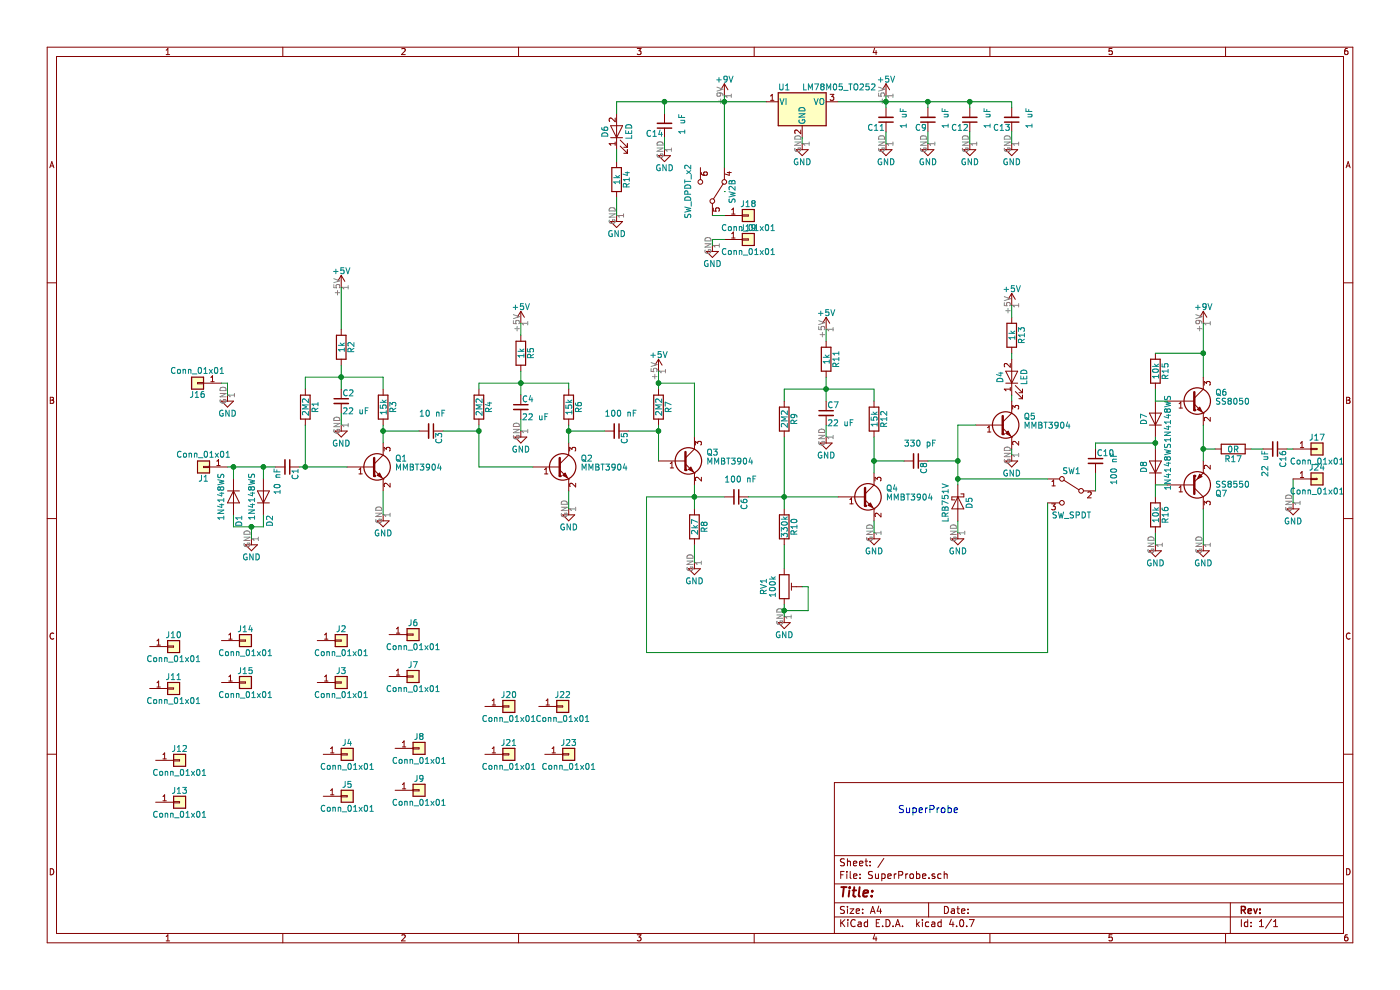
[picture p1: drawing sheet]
EESchema Schematic File Version 2
LIBS:power
LIBS:device
LIBS:switches
LIBS:relays
LIBS:motors
LIBS:transistors
LIBS:conn
LIBS:linear
LIBS:regul
LIBS:74xx
LIBS:cmos4000
LIBS:adc-dac
LIBS:memory
LIBS:xilinx
LIBS:microcontrollers
LIBS:dsp
LIBS:microchip
LIBS:analog_switches
LIBS:motorola
LIBS:texas
LIBS:intel
LIBS:audio
LIBS:interface
LIBS:digital-audio
LIBS:philips
LIBS:display
LIBS:cypress
LIBS:siliconi
LIBS:opto
LIBS:atmel
LIBS:contrib
LIBS:valves
LIBS:SuperProbe-cache
EELAYER 25 0
EELAYER END
$Descr A4 11693 8268
encoding utf-8
Sheet 1 1
Title ""
Date ""
Rev ""
Comp ""
Comment1 ""
Comment2 ""
Comment3 ""
Comment4 ""
$EndDescr
$Comp
L MMBT3904 Q1
U 1 1
P 3100 3900
F 0 "Q1" H 3300 3975 50  0000 L CNN
F 1 "MMBT3904" H 3300 3900 50  0000 L CNN
F 2 "TO_SOT_Packages_SMD:SOT-23" H 3300 3825 50  0001 L CIN
F 3 "" H 3100 3900 50  0001 L CNN
F 4 "C20526" H 3100 3900 60  0001 C CNN "LCSC"
	1    3100 3900
	1    0    0    -1  
$EndComp
$Comp
L R R1
U 1 1
P 2550 3400
F 0 "R1" V 2630 3400 50  0000 C CNN
F 1 "2M2" V 2550 3400 50  0000 C CNN
F 2 "Resistors_SMD:R_0805_HandSoldering" V 2480 3400 50  0001 C CNN
F 3 "" H 2550 3400 50  0001 C CNN
F 4 "C26113" V 2550 3400 60  0001 C CNN "LCSC"
	1    2550 3400
	1    0    0    -1  
$EndComp
$Comp
L C_Small C1
U 1 1
P 2400 3900
F 0 "C1" H 2410 3970 50  0000 L CNN
F 1 "10 nF" H 2410 3820 50  0000 L CNN
F 2 "Capacitors_SMD:C_0805_HandSoldering" H 2400 3900 50  0001 C CNN
F 3 "" H 2400 3900 50  0001 C CNN
F 4 "C1710" H 2400 3900 60  0001 C CNN "LCSC"
	1    2400 3900
	0    1    1    0   
$EndComp
$Comp
L GND #PWR01
U 1 1
P 3200 4300
F 0 "#PWR01" H 3200 4050 50  0001 C CNN
F 1 "GND" H 3200 4150 50  0000 C CNN
F 2 "" H 3200 4300 50  0001 C CNN
F 3 "" H 3200 4300 50  0001 C CNN
	1    3200 4300
	1    0    0    -1  
$EndComp
$Comp
L Conn_01x01 J1
U 1 1
P 1700 3900
F 0 "J1" H 1700 4000 50  0000 C CNN
F 1 "Conn_01x01" H 1700 3800 50  0000 C CNN
F 2 "SuperProbe:PadHole" H 1700 3900 50  0001 C CNN
F 3 "" H 1700 3900 50  0001 C CNN
	1    1700 3900
	-1   0    0    1   
$EndComp
$Comp
L C_Small C2
U 1 1
P 2850 3350
F 0 "C2" H 2860 3420 50  0000 L CNN
F 1 "22 uF" H 2860 3270 50  0000 L CNN
F 2 "Capacitors_SMD:C_0805_HandSoldering" H 2850 3350 50  0001 C CNN
F 3 "" H 2850 3350 50  0001 C CNN
F 4 "C45783" H 2850 3350 60  0001 C CNN "LCSC"
	1    2850 3350
	1    0    0    -1  
$EndComp
$Comp
L R R2
U 1 1
P 2850 2900
F 0 "R2" V 2930 2900 50  0000 C CNN
F 1 "1k" V 2850 2900 50  0000 C CNN
F 2 "Resistors_SMD:R_0805_HandSoldering" V 2780 2900 50  0001 C CNN
F 3 "" H 2850 2900 50  0001 C CNN
F 4 "C17513" V 2850 2900 60  0001 C CNN "LCSC"
	1    2850 2900
	1    0    0    -1  
$EndComp
$Comp
L GND #PWR02
U 1 1
P 2850 3550
F 0 "#PWR02" H 2850 3300 50  0001 C CNN
F 1 "GND" H 2850 3400 50  0000 C CNN
F 2 "" H 2850 3550 50  0001 C CNN
F 3 "" H 2850 3550 50  0001 C CNN
	1    2850 3550
	1    0    0    -1  
$EndComp
$Comp
L R R3
U 1 1
P 3200 3400
F 0 "R3" V 3280 3400 50  0000 C CNN
F 1 "15k" V 3200 3400 50  0000 C CNN
F 2 "Resistors_SMD:R_0805_HandSoldering" V 3130 3400 50  0001 C CNN
F 3 "" H 3200 3400 50  0001 C CNN
F 4 "C17475" V 3200 3400 60  0001 C CNN "LCSC"
	1    3200 3400
	1    0    0    -1  
$EndComp
$Comp
L +5V #PWR03
U 1 1
P 2850 2400
F 0 "#PWR03" H 2850 2250 50  0001 C CNN
F 1 "+5V" H 2850 2540 50  0000 C CNN
F 2 "" H 2850 2400 50  0001 C CNN
F 3 "" H 2850 2400 50  0001 C CNN
	1    2850 2400
	1    0    0    -1  
$EndComp
$Comp
L C_Small C3
U 1 1
P 3600 3600
F 0 "C3" H 3610 3670 50  0000 L CNN
F 1 "10 nF" V 3450 3500 50  0000 L CNN
F 2 "Capacitors_SMD:C_0805_HandSoldering" H 3600 3600 50  0001 C CNN
F 3 "" H 3600 3600 50  0001 C CNN
F 4 "C1710" H 3600 3600 60  0001 C CNN "LCSC"
	1    3600 3600
	0    1    1    0   
$EndComp
$Comp
L MMBT3904 Q2
U 1 1
P 4650 3900
F 0 "Q2" H 4850 3975 50  0000 L CNN
F 1 "MMBT3904" H 4850 3900 50  0000 L CNN
F 2 "TO_SOT_Packages_SMD:SOT-23" H 4850 3825 50  0001 L CIN
F 3 "" H 4650 3900 50  0001 L CNN
F 4 "C20526" H 4650 3900 60  0001 C CNN "LCSC"
	1    4650 3900
	1    0    0    -1  
$EndComp
$Comp
L GND #PWR04
U 1 1
P 4750 4250
F 0 "#PWR04" H 4750 4000 50  0001 C CNN
F 1 "GND" H 4750 4100 50  0000 C CNN
F 2 "" H 4750 4250 50  0001 C CNN
F 3 "" H 4750 4250 50  0001 C CNN
	1    4750 4250
	1    0    0    -1  
$EndComp
$Comp
L R R4
U 1 1
P 4000 3400
F 0 "R4" V 4080 3400 50  0000 C CNN
F 1 "2M2" V 4000 3400 50  0000 C CNN
F 2 "Resistors_SMD:R_0805_HandSoldering" V 3930 3400 50  0001 C CNN
F 3 "" H 4000 3400 50  0001 C CNN
F 4 "C26113" V 4000 3400 60  0001 C CNN "LCSC"
	1    4000 3400
	1    0    0    -1  
$EndComp
$Comp
L C_Small C4
U 1 1
P 4350 3400
F 0 "C4" H 4360 3470 50  0000 L CNN
F 1 "22 uF" H 4360 3320 50  0000 L CNN
F 2 "Capacitors_SMD:C_0805_HandSoldering" H 4350 3400 50  0001 C CNN
F 3 "" H 4350 3400 50  0001 C CNN
F 4 "C45783" H 4350 3400 60  0001 C CNN "LCSC"
	1    4350 3400
	1    0    0    -1  
$EndComp
$Comp
L R R6
U 1 1
P 4750 3400
F 0 "R6" V 4830 3400 50  0000 C CNN
F 1 "15k" V 4750 3400 50  0000 C CNN
F 2 "Resistors_SMD:R_0805_HandSoldering" V 4680 3400 50  0001 C CNN
F 3 "" H 4750 3400 50  0001 C CNN
F 4 "C17475" V 4750 3400 60  0001 C CNN "LCSC"
	1    4750 3400
	1    0    0    -1  
$EndComp
$Comp
L GND #PWR05
U 1 1
P 4350 3600
F 0 "#PWR05" H 4350 3350 50  0001 C CNN
F 1 "GND" H 4350 3450 50  0000 C CNN
F 2 "" H 4350 3600 50  0001 C CNN
F 3 "" H 4350 3600 50  0001 C CNN
	1    4350 3600
	1    0    0    -1  
$EndComp
$Comp
L R R5
U 1 1
P 4350 2950
F 0 "R5" V 4430 2950 50  0000 C CNN
F 1 "1k" V 4350 2950 50  0000 C CNN
F 2 "Resistors_SMD:R_0805_HandSoldering" V 4280 2950 50  0001 C CNN
F 3 "" H 4350 2950 50  0001 C CNN
F 4 "C17513" V 4350 2950 60  0001 C CNN "LCSC"
	1    4350 2950
	1    0    0    -1  
$EndComp
$Comp
L +5V #PWR06
U 1 1
P 4350 2700
F 0 "#PWR06" H 4350 2550 50  0001 C CNN
F 1 "+5V" H 4350 2840 50  0000 C CNN
F 2 "" H 4350 2700 50  0001 C CNN
F 3 "" H 4350 2700 50  0001 C CNN
	1    4350 2700
	1    0    0    -1  
$EndComp
$Comp
L R R7
U 1 1
P 5500 3400
F 0 "R7" V 5580 3400 50  0000 C CNN
F 1 "2M2" V 5500 3400 50  0000 C CNN
F 2 "Resistors_SMD:R_0805_HandSoldering" V 5430 3400 50  0001 C CNN
F 3 "" H 5500 3400 50  0001 C CNN
F 4 "C26113" V 5500 3400 60  0001 C CNN "LCSC"
	1    5500 3400
	1    0    0    -1  
$EndComp
$Comp
L C_Small C5
U 1 1
P 5150 3600
F 0 "C5" H 5160 3670 50  0000 L CNN
F 1 "100 nF" V 5000 3500 50  0000 L CNN
F 2 "Capacitors_SMD:C_0805_HandSoldering" H 5150 3600 50  0001 C CNN
F 3 "" H 5150 3600 50  0001 C CNN
F 4 "C49678" H 5150 3600 60  0001 C CNN "LCSC"
	1    5150 3600
	0    1    1    0   
$EndComp
$Comp
L +5V #PWR07
U 1 1
P 5500 3100
F 0 "#PWR07" H 5500 2950 50  0001 C CNN
F 1 "+5V" H 5500 3240 50  0000 C CNN
F 2 "" H 5500 3100 50  0001 C CNN
F 3 "" H 5500 3100 50  0001 C CNN
	1    5500 3100
	1    0    0    -1  
$EndComp
$Comp
L MMBT3904 Q3
U 1 1
P 5700 3850
F 0 "Q3" H 5900 3925 50  0000 L CNN
F 1 "MMBT3904" H 5900 3850 50  0000 L CNN
F 2 "TO_SOT_Packages_SMD:SOT-23" H 5900 3775 50  0001 L CIN
F 3 "" H 5700 3850 50  0001 L CNN
F 4 "C20526" H 5700 3850 60  0001 C CNN "LCSC"
	1    5700 3850
	1    0    0    -1  
$EndComp
$Comp
L R R8
U 1 1
P 5800 4400
F 0 "R8" V 5880 4400 50  0000 C CNN
F 1 "2k7" V 5800 4400 50  0000 C CNN
F 2 "Resistors_SMD:R_0805_HandSoldering" V 5730 4400 50  0001 C CNN
F 3 "" H 5800 4400 50  0001 C CNN
F 4 "C17530" V 5800 4400 60  0001 C CNN "LCSC"
	1    5800 4400
	1    0    0    -1  
$EndComp
$Comp
L GND #PWR08
U 1 1
P 5800 4700
F 0 "#PWR08" H 5800 4450 50  0001 C CNN
F 1 "GND" H 5800 4550 50  0000 C CNN
F 2 "" H 5800 4700 50  0001 C CNN
F 3 "" H 5800 4700 50  0001 C CNN
	1    5800 4700
	1    0    0    -1  
$EndComp
$Comp
L C_Small C6
U 1 1
P 6150 4150
F 0 "C6" H 6160 4220 50  0000 L CNN
F 1 "100 nF" V 6000 4050 50  0000 L CNN
F 2 "Capacitors_SMD:C_0805_HandSoldering" H 6150 4150 50  0001 C CNN
F 3 "" H 6150 4150 50  0001 C CNN
	1    6150 4150
	0    1    1    0   
$EndComp
$Comp
L R R10
U 1 1
P 6550 4400
F 0 "R10" V 6630 4400 50  0000 C CNN
F 1 "330k" V 6550 4400 50  0000 C CNN
F 2 "Resistors_SMD:R_0805_HandSoldering" V 6480 4400 50  0001 C CNN
F 3 "" H 6550 4400 50  0001 C CNN
F 4 "C17629" V 6550 4400 60  0001 C CNN "LCSC"
	1    6550 4400
	1    0    0    -1  
$EndComp
$Comp
L POT_TRIM RV1
U 1 1
P 6550 4900
F 0 "RV1" V 6375 4900 50  0000 C CNN
F 1 "100k" V 6450 4900 50  0000 C CNN
F 2 "Potentiometers:Potentiometer_Triwood_RM-065" H 6550 4900 50  0001 C CNN
F 3 "" H 6550 4900 50  0001 C CNN
	1    6550 4900
	1    0    0    -1  
$EndComp
$Comp
L GND #PWR09
U 1 1
P 6550 5150
F 0 "#PWR09" H 6550 4900 50  0001 C CNN
F 1 "GND" H 6550 5000 50  0000 C CNN
F 2 "" H 6550 5150 50  0001 C CNN
F 3 "" H 6550 5150 50  0001 C CNN
	1    6550 5150
	1    0    0    -1  
$EndComp
$Comp
L R R9
U 1 1
P 6550 3500
F 0 "R9" V 6630 3500 50  0000 C CNN
F 1 "2M2" V 6550 3500 50  0000 C CNN
F 2 "Resistors_SMD:R_0805_HandSoldering" V 6480 3500 50  0001 C CNN
F 3 "" H 6550 3500 50  0001 C CNN
F 4 "C26113" V 6550 3500 60  0001 C CNN "LCSC"
	1    6550 3500
	1    0    0    -1  
$EndComp
$Comp
L C_Small C7
U 1 1
P 6900 3450
F 0 "C7" H 6910 3520 50  0000 L CNN
F 1 "22 uF" H 6910 3370 50  0000 L CNN
F 2 "Capacitors_SMD:C_0805_HandSoldering" H 6900 3450 50  0001 C CNN
F 3 "" H 6900 3450 50  0001 C CNN
F 4 "C45783" H 6900 3450 60  0001 C CNN "LCSC"
	1    6900 3450
	1    0    0    -1  
$EndComp
$Comp
L GND #PWR010
U 1 1
P 6900 3650
F 0 "#PWR010" H 6900 3400 50  0001 C CNN
F 1 "GND" H 6900 3500 50  0000 C CNN
F 2 "" H 6900 3650 50  0001 C CNN
F 3 "" H 6900 3650 50  0001 C CNN
	1    6900 3650
	1    0    0    -1  
$EndComp
$Comp
L R R12
U 1 1
P 7300 3500
F 0 "R12" V 7380 3500 50  0000 C CNN
F 1 "15k" V 7300 3500 50  0000 C CNN
F 2 "Resistors_SMD:R_0805_HandSoldering" V 7230 3500 50  0001 C CNN
F 3 "" H 7300 3500 50  0001 C CNN
F 4 "C17475" V 7300 3500 60  0001 C CNN "LCSC"
	1    7300 3500
	1    0    0    -1  
$EndComp
$Comp
L R R11
U 1 1
P 6900 3000
F 0 "R11" V 6980 3000 50  0000 C CNN
F 1 "1k" V 6900 3000 50  0000 C CNN
F 2 "Resistors_SMD:R_0805_HandSoldering" V 6830 3000 50  0001 C CNN
F 3 "" H 6900 3000 50  0001 C CNN
F 4 "C17513" V 6900 3000 60  0001 C CNN "LCSC"
	1    6900 3000
	1    0    0    -1  
$EndComp
$Comp
L +5V #PWR011
U 1 1
P 6900 2750
F 0 "#PWR011" H 6900 2600 50  0001 C CNN
F 1 "+5V" H 6900 2890 50  0000 C CNN
F 2 "" H 6900 2750 50  0001 C CNN
F 3 "" H 6900 2750 50  0001 C CNN
	1    6900 2750
	1    0    0    -1  
$EndComp
$Comp
L MMBT3904 Q4
U 1 1
P 7200 4150
F 0 "Q4" H 7400 4225 50  0000 L CNN
F 1 "MMBT3904" H 7400 4150 50  0000 L CNN
F 2 "TO_SOT_Packages_SMD:SOT-23" H 7400 4075 50  0001 L CIN
F 3 "" H 7200 4150 50  0001 L CNN
F 4 "C20526" H 7200 4150 60  0001 C CNN "LCSC"
	1    7200 4150
	1    0    0    -1  
$EndComp
$Comp
L GND #PWR012
U 1 1
P 7300 4450
F 0 "#PWR012" H 7300 4200 50  0001 C CNN
F 1 "GND" H 7300 4300 50  0000 C CNN
F 2 "" H 7300 4450 50  0001 C CNN
F 3 "" H 7300 4450 50  0001 C CNN
	1    7300 4450
	1    0    0    -1  
$EndComp
$Comp
L C_Small C8
U 1 1
P 7650 3850
F 0 "C8" H 7660 3920 50  0000 L CNN
F 1 "330 pF" V 7500 3750 50  0000 L CNN
F 2 "Capacitors_SMD:C_0805_HandSoldering" H 7650 3850 50  0001 C CNN
F 3 "" H 7650 3850 50  0001 C CNN
F 4 "C51207" H 7650 3850 60  0001 C CNN "LCSC"
	1    7650 3850
	0    1    1    0   
$EndComp
$Comp
L MMBT3904 Q5
U 1 1
P 8350 3550
F 0 "Q5" H 8550 3625 50  0000 L CNN
F 1 "MMBT3904" H 8550 3550 50  0000 L CNN
F 2 "TO_SOT_Packages_SMD:SOT-23" H 8550 3475 50  0001 L CIN
F 3 "" H 8350 3550 50  0001 L CNN
F 4 "C20526" H 8350 3550 60  0001 C CNN "LCSC"
	1    8350 3550
	1    0    0    -1  
$EndComp
$Comp
L GND #PWR013
U 1 1
P 8450 3800
F 0 "#PWR013" H 8450 3550 50  0001 C CNN
F 1 "GND" H 8450 3650 50  0000 C CNN
F 2 "" H 8450 3800 50  0001 C CNN
F 3 "" H 8450 3800 50  0001 C CNN
	1    8450 3800
	1    0    0    -1  
$EndComp
$Comp
L LED D4
U 1 1
P 8450 3150
F 0 "D4" H 8450 3250 50  0000 C CNN
F 1 "LED" H 8450 3050 50  0000 C CNN
F 2 "LEDs:LED_0805_HandSoldering" H 8450 3150 50  0001 C CNN
F 3 "" H 8450 3150 50  0001 C CNN
F 4 "C34499" H 8450 3150 60  0001 C CNN "LCSC"
	1    8450 3150
	0    -1   -1   0   
$EndComp
$Comp
L R R13
U 1 1
P 8450 2800
F 0 "R13" V 8530 2800 50  0000 C CNN
F 1 "1k" V 8450 2800 50  0000 C CNN
F 2 "Resistors_SMD:R_0805_HandSoldering" V 8380 2800 50  0001 C CNN
F 3 "" H 8450 2800 50  0001 C CNN
F 4 "C17513" V 8450 2800 60  0001 C CNN "LCSC"
	1    8450 2800
	1    0    0    -1  
$EndComp
$Comp
L +5V #PWR014
U 1 1
P 8450 2550
F 0 "#PWR014" H 8450 2400 50  0001 C CNN
F 1 "+5V" H 8450 2690 50  0000 C CNN
F 2 "" H 8450 2550 50  0001 C CNN
F 3 "" H 8450 2550 50  0001 C CNN
	1    8450 2550
	1    0    0    -1  
$EndComp
$Comp
L C_Small C9
U 1 1
P 7750 1000
F 0 "C9" H 7760 1070 50  0000 L CNN
F 1 "1 uF" V 7600 900 50  0000 L CNN
F 2 "Capacitors_SMD:C_0805_HandSoldering" H 7750 1000 50  0001 C CNN
F 3 "" H 7750 1000 50  0001 C CNN
F 4 "C28323" H 7750 1000 60  0001 C CNN "LCSC"
	1    7750 1000
	-1   0    0    1   
$EndComp
$Comp
L SW_SPDT SW1
U 1 1
P 8950 4100
F 0 "SW1" H 8950 4270 50  0000 C CNN
F 1 "SW_SPDT" H 8950 3900 50  0000 C CNN
F 2 "SuperProbe:DPDTsmallswitch" H 8950 4100 50  0001 C CNN
F 3 "" H 8950 4100 50  0001 C CNN
	1    8950 4100
	-1   0    0    -1  
$EndComp
$Comp
L C_Small C10
U 1 1
P 9150 3850
F 0 "C10" H 9160 3920 50  0000 L CNN
F 1 "100 nF" V 9300 3650 50  0000 L CNN
F 2 "Capacitors_SMD:C_0805_HandSoldering" H 9150 3850 50  0001 C CNN
F 3 "" H 9150 3850 50  0001 C CNN
F 4 "C49678" H 9150 3850 60  0001 C CNN "LCSC"
	1    9150 3850
	1    0    0    -1  
$EndComp
$Comp
L MMBT3904 Q6
U 1 1
P 9950 3350
F 0 "Q6" H 10150 3425 50  0000 L CNN
F 1 "SS8050" H 10150 3350 50  0000 L CNN
F 2 "TO_SOT_Packages_SMD:SOT-23" H 10150 3275 50  0001 L CIN
F 3 "" H 9950 3350 50  0001 L CNN
F 4 "C2150" H 9950 3350 60  0001 C CNN "LCSC"
	1    9950 3350
	1    0    0    -1  
$EndComp
$Comp
L GND #PWR015
U 1 1
P 10050 4550
F 0 "#PWR015" H 10050 4300 50  0001 C CNN
F 1 "GND" H 10050 4400 50  0000 C CNN
F 2 "" H 10050 4550 50  0001 C CNN
F 3 "" H 10050 4550 50  0001 C CNN
	1    10050 4550
	1    0    0    -1  
$EndComp
$Comp
L D D1
U 1 1
P 1950 4150
F 0 "D1" H 2150 4200 50  0000 C CNN
F 1 "1N4148WS" H 1950 4050 50  0000 C CNN
F 2 "Diodes_SMD:D_SOD-323_HandSoldering" H 1950 4150 50  0001 C CNN
F 3 "" H 1950 4150 50  0001 C CNN
F 4 "C2128" H 1950 4150 60  0001 C CNN "LCSC"
	1    1950 4150
	0    1    1    0   
$EndComp
$Comp
L D D2
U 1 1
P 2200 4150
F 0 "D2" H 2000 4100 50  0000 C CNN
F 1 "1N4148WS" H 2200 4250 50  0000 C CNN
F 2 "Diodes_SMD:D_SOD-323_HandSoldering" H 2200 4150 50  0001 C CNN
F 3 "" H 2200 4150 50  0001 C CNN
F 4 "C2128" H 2200 4150 60  0001 C CNN "LCSC"
	1    2200 4150
	0    -1   -1   0   
$EndComp
$Comp
L GND #PWR016
U 1 1
P 2100 4500
F 0 "#PWR016" H 2100 4250 50  0001 C CNN
F 1 "GND" H 2100 4350 50  0000 C CNN
F 2 "" H 2100 4500 50  0001 C CNN
F 3 "" H 2100 4500 50  0001 C CNN
	1    2100 4500
	1    0    0    -1  
$EndComp
$Comp
L GND #PWR017
U 1 1
P 5950 2050
F 0 "#PWR017" H 5950 1800 50  0001 C CNN
F 1 "GND" H 5950 1900 50  0000 C CNN
F 2 "" H 5950 2050 50  0001 C CNN
F 3 "" H 5950 2050 50  0001 C CNN
	1    5950 2050
	1    0    0    -1  
$EndComp
$Comp
L C_Small C12
U 1 1
P 8100 1000
F 0 "C12" H 8110 1070 50  0000 L CNN
F 1 "1 uF" V 7950 900 50  0000 L CNN
F 2 "Capacitors_SMD:C_0805_HandSoldering" H 8100 1000 50  0001 C CNN
F 3 "" H 8100 1000 50  0001 C CNN
F 4 "C28323" H 8100 1000 60  0001 C CNN "LCSC"
	1    8100 1000
	-1   0    0    1   
$EndComp
$Comp
L C_Small C13
U 1 1
P 8450 1000
F 0 "C13" H 8460 1070 50  0000 L CNN
F 1 "1 uF" V 8300 900 50  0000 L CNN
F 2 "Capacitors_SMD:C_0805_HandSoldering" H 8450 1000 50  0001 C CNN
F 3 "" H 8450 1000 50  0001 C CNN
F 4 "C28323" H 8450 1000 60  0001 C CNN "LCSC"
	1    8450 1000
	-1   0    0    1   
$EndComp
$Comp
L C_Small C11
U 1 1
P 7400 1000
F 0 "C11" H 7410 1070 50  0000 L CNN
F 1 "1 uF" V 7250 900 50  0000 L CNN
F 2 "Capacitors_SMD:C_0805_HandSoldering" H 7400 1000 50  0001 C CNN
F 3 "" H 7400 1000 50  0001 C CNN
F 4 "C28323" H 7400 1000 60  0001 C CNN "LCSC"
	1    7400 1000
	-1   0    0    1   
$EndComp
$Comp
L Conn_01x01 J2
U 1 1
P 2850 5350
F 0 "J2" H 2850 5450 50  0000 C CNN
F 1 "Conn_01x01" H 2850 5250 50  0000 C CNN
F 2 "SuperProbe:BigSlot" H 2850 5350 50  0001 C CNN
F 3 "" H 2850 5350 50  0001 C CNN
	1    2850 5350
	1    0    0    -1  
$EndComp
$Comp
L Conn_01x01 J3
U 1 1
P 2850 5700
F 0 "J3" H 2850 5800 50  0000 C CNN
F 1 "Conn_01x01" H 2850 5600 50  0000 C CNN
F 2 "SuperProbe:BigSlot" H 2850 5700 50  0001 C CNN
F 3 "" H 2850 5700 50  0001 C CNN
	1    2850 5700
	1    0    0    -1  
$EndComp
$Comp
L Conn_01x01 J6
U 1 1
P 3450 5300
F 0 "J6" H 3450 5400 50  0000 C CNN
F 1 "Conn_01x01" H 3450 5200 50  0000 C CNN
F 2 "SuperProbe:BigSlot" H 3450 5300 50  0001 C CNN
F 3 "" H 3450 5300 50  0001 C CNN
	1    3450 5300
	1    0    0    -1  
$EndComp
$Comp
L Conn_01x01 J7
U 1 1
P 3450 5650
F 0 "J7" H 3450 5750 50  0000 C CNN
F 1 "Conn_01x01" H 3450 5550 50  0000 C CNN
F 2 "SuperProbe:BigSlot" H 3450 5650 50  0001 C CNN
F 3 "" H 3450 5650 50  0001 C CNN
	1    3450 5650
	1    0    0    -1  
$EndComp
$Comp
L Conn_01x01 J4
U 1 1
P 2900 6300
F 0 "J4" H 2900 6400 50  0000 C CNN
F 1 "Conn_01x01" H 2900 6200 50  0000 C CNN
F 2 "SuperProbe:BigSlot" H 2900 6300 50  0001 C CNN
F 3 "" H 2900 6300 50  0001 C CNN
	1    2900 6300
	1    0    0    -1  
$EndComp
$Comp
L Conn_01x01 J5
U 1 1
P 2900 6650
F 0 "J5" H 2900 6750 50  0000 C CNN
F 1 "Conn_01x01" H 2900 6550 50  0000 C CNN
F 2 "SuperProbe:BigSlot" H 2900 6650 50  0001 C CNN
F 3 "" H 2900 6650 50  0001 C CNN
	1    2900 6650
	1    0    0    -1  
$EndComp
$Comp
L Conn_01x01 J8
U 1 1
P 3500 6250
F 0 "J8" H 3500 6350 50  0000 C CNN
F 1 "Conn_01x01" H 3500 6150 50  0000 C CNN
F 2 "SuperProbe:BigSlot" H 3500 6250 50  0001 C CNN
F 3 "" H 3500 6250 50  0001 C CNN
	1    3500 6250
	1    0    0    -1  
$EndComp
$Comp
L Conn_01x01 J9
U 1 1
P 3500 6600
F 0 "J9" H 3500 6700 50  0000 C CNN
F 1 "Conn_01x01" H 3500 6500 50  0000 C CNN
F 2 "SuperProbe:BigSlot" H 3500 6600 50  0001 C CNN
F 3 "" H 3500 6600 50  0001 C CNN
	1    3500 6600
	1    0    0    -1  
$EndComp
$Comp
L Conn_01x01 J10
U 1 1
P 1450 5400
F 0 "J10" H 1450 5500 50  0000 C CNN
F 1 "Conn_01x01" H 1450 5300 50  0000 C CNN
F 2 "SuperProbe:BigSlot" H 1450 5400 50  0001 C CNN
F 3 "" H 1450 5400 50  0001 C CNN
	1    1450 5400
	1    0    0    -1  
$EndComp
$Comp
L Conn_01x01 J11
U 1 1
P 1450 5750
F 0 "J11" H 1450 5850 50  0000 C CNN
F 1 "Conn_01x01" H 1450 5650 50  0000 C CNN
F 2 "SuperProbe:BigSlot" H 1450 5750 50  0001 C CNN
F 3 "" H 1450 5750 50  0001 C CNN
	1    1450 5750
	1    0    0    -1  
$EndComp
$Comp
L Conn_01x01 J14
U 1 1
P 2050 5350
F 0 "J14" H 2050 5450 50  0000 C CNN
F 1 "Conn_01x01" H 2050 5250 50  0000 C CNN
F 2 "SuperProbe:BigSlot" H 2050 5350 50  0001 C CNN
F 3 "" H 2050 5350 50  0001 C CNN
	1    2050 5350
	1    0    0    -1  
$EndComp
$Comp
L Conn_01x01 J15
U 1 1
P 2050 5700
F 0 "J15" H 2050 5800 50  0000 C CNN
F 1 "Conn_01x01" H 2050 5600 50  0000 C CNN
F 2 "SuperProbe:BigSlot" H 2050 5700 50  0001 C CNN
F 3 "" H 2050 5700 50  0001 C CNN
	1    2050 5700
	1    0    0    -1  
$EndComp
$Comp
L Conn_01x01 J12
U 1 1
P 1500 6350
F 0 "J12" H 1500 6450 50  0000 C CNN
F 1 "Conn_01x01" H 1500 6250 50  0000 C CNN
F 2 "SuperProbe:BigSlot" H 1500 6350 50  0001 C CNN
F 3 "" H 1500 6350 50  0001 C CNN
	1    1500 6350
	1    0    0    -1  
$EndComp
$Comp
L Conn_01x01 J13
U 1 1
P 1500 6700
F 0 "J13" H 1500 6800 50  0000 C CNN
F 1 "Conn_01x01" H 1500 6600 50  0000 C CNN
F 2 "SuperProbe:BigSlot" H 1500 6700 50  0001 C CNN
F 3 "" H 1500 6700 50  0001 C CNN
	1    1500 6700
	1    0    0    -1  
$EndComp
$Comp
L Conn_01x01 J16
U 1 1
P 1650 3200
F 0 "J16" H 1650 3300 50  0000 C CNN
F 1 "Conn_01x01" H 1650 3100 50  0000 C CNN
F 2 "SuperProbe:PadHole" H 1650 3200 50  0001 C CNN
F 3 "" H 1650 3200 50  0001 C CNN
	1    1650 3200
	-1   0    0    1   
$EndComp
$Comp
L GND #PWR018
U 1 1
P 1900 3300
F 0 "#PWR018" H 1900 3050 50  0001 C CNN
F 1 "GND" H 1900 3150 50  0000 C CNN
F 2 "" H 1900 3300 50  0001 C CNN
F 3 "" H 1900 3300 50  0001 C CNN
	1    1900 3300
	1    0    0    -1  
$EndComp
$Comp
L C_Small C14
U 1 1
P 5550 1050
F 0 "C14" H 5560 1120 50  0000 L CNN
F 1 "1 uF" V 5400 950 50  0000 L CNN
F 2 "Capacitors_SMD:C_0805_HandSoldering" H 5550 1050 50  0001 C CNN
F 3 "" H 5550 1050 50  0001 C CNN
F 4 "C28323" H 5550 1050 60  0001 C CNN "LCSC"
	1    5550 1050
	-1   0    0    1   
$EndComp
$Comp
L D_Schottky D5
U 1 1
P 8000 4200
F 0 "D5" H 8000 4300 50  0000 C CNN
F 1 "LRB751V" H 8000 4100 50  0000 C CNN
F 2 "Diodes_SMD:D_SOD-323_HandSoldering" H 8000 4200 50  0001 C CNN
F 3 "" H 8000 4200 50  0001 C CNN
F 4 "C131730" H 8000 4200 60  0001 C CNN "LCSC"
	1    8000 4200
	0    1    1    0   
$EndComp
$Comp
L GND #PWR019
U 1 1
P 8000 4450
F 0 "#PWR019" H 8000 4200 50  0001 C CNN
F 1 "GND" H 8000 4300 50  0000 C CNN
F 2 "" H 8000 4450 50  0001 C CNN
F 3 "" H 8000 4450 50  0001 C CNN
	1    8000 4450
	1    0    0    -1  
$EndComp
Text Notes 7500 6800 0    60   ~ 0
SuperProbe
$Comp
L SW_DPDT_x2 SW2
U 2 1
P 5950 1600
F 0 "SW2" H 5950 1770 50  0000 C CNN
F 1 "SW_DPDT_x2" H 5950 1400 50  0000 C CNN
F 2 "SuperProbe:DPDTsmallswitch" H 5950 1600 50  0001 C CNN
F 3 "" H 5950 1600 50  0001 C CNN
	2    5950 1600
	0    1    -1   0   
$EndComp
$Comp
L Conn_01x01 J18
U 1 1
P 6250 1800
F 0 "J18" H 6250 1900 50  0000 C CNN
F 1 "Conn_01x01" H 6250 1700 50  0000 C CNN
F 2 "SuperProbe:PadHole" H 6250 1800 50  0001 C CNN
F 3 "" H 6250 1800 50  0001 C CNN
	1    6250 1800
	1    0    0    -1  
$EndComp
$Comp
L Conn_01x01 J19
U 1 1
P 6250 2000
F 0 "J19" H 6250 2100 50  0000 C CNN
F 1 "Conn_01x01" H 6250 1900 50  0000 C CNN
F 2 "SuperProbe:PadHole" H 6250 2000 50  0001 C CNN
F 3 "" H 6250 2000 50  0001 C CNN
	1    6250 2000
	1    0    0    -1  
$EndComp
$Comp
L +9V #PWR020
U 1 1
P 10050 2700
F 0 "#PWR020" H 10050 2550 50  0001 C CNN
F 1 "+9V" H 10050 2840 50  0000 C CNN
F 2 "" H 10050 2700 50  0001 C CNN
F 3 "" H 10050 2700 50  0001 C CNN
	1    10050 2700
	1    0    0    -1  
$EndComp
$Comp
L +9V #PWR021
U 1 1
P 6050 800
F 0 "#PWR021" H 6050 650 50  0001 C CNN
F 1 "+9V" H 6050 940 50  0000 C CNN
F 2 "" H 6050 800 50  0001 C CNN
F 3 "" H 6050 800 50  0001 C CNN
	1    6050 800 
	1    0    0    -1  
$EndComp
$Comp
L GND #PWR022
U 1 1
P 5550 1250
F 0 "#PWR022" H 5550 1000 50  0001 C CNN
F 1 "GND" H 5550 1100 50  0000 C CNN
F 2 "" H 5550 1250 50  0001 C CNN
F 3 "" H 5550 1250 50  0001 C CNN
	1    5550 1250
	1    0    0    -1  
$EndComp
$Comp
L MMBT3906 Q7
U 1 1
P 9950 4050
F 0 "Q7" H 10150 4125 50  0000 L CNN
F 1 "SS8550" H 10150 4050 50  0000 L CNN
F 2 "TO_SOT_Packages_SMD:SOT-23" H 10150 3975 50  0001 L CIN
F 3 "" H 9950 4050 50  0001 L CNN
F 4 "C8542" H 9950 4050 60  0001 C CNN "LCSC"
	1    9950 4050
	1    0    0    1   
$EndComp
$Comp
L LM78M05_TO252 U1
U 1 1
P 6700 850
F 0 "U1" H 6550 975 50  0000 C CNN
F 1 "LM78M05_TO252" H 6700 975 50  0000 L CNN
F 2 "TO_SOT_Packages_SMD:TO-252-3_TabPin2" H 6700 1075 50  0001 C CIN
F 3 "" H 6700 800 50  0001 C CNN
F 4 "C58069" H 6700 850 60  0001 C CNN "LCSC"
	1    6700 850 
	1    0    0    -1  
$EndComp
$Comp
L GND #PWR023
U 1 1
P 6700 1200
F 0 "#PWR023" H 6700 950 50  0001 C CNN
F 1 "GND" H 6700 1050 50  0000 C CNN
F 2 "" H 6700 1200 50  0001 C CNN
F 3 "" H 6700 1200 50  0001 C CNN
	1    6700 1200
	1    0    0    -1  
$EndComp
$Comp
L +5V #PWR024
U 1 1
P 7400 800
F 0 "#PWR024" H 7400 650 50  0001 C CNN
F 1 "+5V" H 7400 940 50  0000 C CNN
F 2 "" H 7400 800 50  0001 C CNN
F 3 "" H 7400 800 50  0001 C CNN
	1    7400 800 
	1    0    0    -1  
$EndComp
$Comp
L GND #PWR025
U 1 1
P 7400 1200
F 0 "#PWR025" H 7400 950 50  0001 C CNN
F 1 "GND" H 7400 1050 50  0000 C CNN
F 2 "" H 7400 1200 50  0001 C CNN
F 3 "" H 7400 1200 50  0001 C CNN
	1    7400 1200
	1    0    0    -1  
$EndComp
$Comp
L GND #PWR026
U 1 1
P 7750 1200
F 0 "#PWR026" H 7750 950 50  0001 C CNN
F 1 "GND" H 7750 1050 50  0000 C CNN
F 2 "" H 7750 1200 50  0001 C CNN
F 3 "" H 7750 1200 50  0001 C CNN
	1    7750 1200
	1    0    0    -1  
$EndComp
$Comp
L GND #PWR027
U 1 1
P 8100 1200
F 0 "#PWR027" H 8100 950 50  0001 C CNN
F 1 "GND" H 8100 1050 50  0000 C CNN
F 2 "" H 8100 1200 50  0001 C CNN
F 3 "" H 8100 1200 50  0001 C CNN
	1    8100 1200
	1    0    0    -1  
$EndComp
$Comp
L GND #PWR028
U 1 1
P 8450 1200
F 0 "#PWR028" H 8450 950 50  0001 C CNN
F 1 "GND" H 8450 1050 50  0000 C CNN
F 2 "" H 8450 1200 50  0001 C CNN
F 3 "" H 8450 1200 50  0001 C CNN
	1    8450 1200
	1    0    0    -1  
$EndComp
$Comp
L D D7
U 1 1
P 9650 3500
F 0 "D7" H 9650 3600 50  0000 C CNN
F 1 "1N4148WS" H 9650 3400 50  0000 C CNN
F 2 "Diodes_SMD:D_SOD-323" H 9650 3500 50  0001 C CNN
F 3 "" H 9650 3500 50  0001 C CNN
F 4 "C2128" H 9650 3500 60  0001 C CNN "LCSC"
	1    9650 3500
	0    -1   -1   0   
$EndComp
$Comp
L D D8
U 1 1
P 9650 3900
F 0 "D8" H 9650 4000 50  0000 C CNN
F 1 "1N4148WS" H 9650 3800 50  0000 C CNN
F 2 "Diodes_SMD:D_SOD-323" H 9650 3900 50  0001 C CNN
F 3 "" H 9650 3900 50  0001 C CNN
F 4 "C2128" H 9650 3900 60  0001 C CNN "LCSC"
	1    9650 3900
	0    -1   -1   0   
$EndComp
$Comp
L R R16
U 1 1
P 9650 4300
F 0 "R16" V 9730 4300 50  0000 C CNN
F 1 "10k" V 9650 4300 50  0000 C CNN
F 2 "Resistors_SMD:R_0805_HandSoldering" V 9580 4300 50  0001 C CNN
F 3 "" H 9650 4300 50  0001 C CNN
F 4 "C17414" V 9650 4300 60  0001 C CNN "LCSC"
	1    9650 4300
	1    0    0    -1  
$EndComp
$Comp
L R R15
U 1 1
P 9650 3100
F 0 "R15" V 9730 3100 50  0000 C CNN
F 1 "10k" V 9650 3100 50  0000 C CNN
F 2 "Resistors_SMD:R_0805_HandSoldering" V 9580 3100 50  0001 C CNN
F 3 "" H 9650 3100 50  0001 C CNN
F 4 "C17414" V 9650 3100 60  0001 C CNN "LCSC"
	1    9650 3100
	1    0    0    -1  
$EndComp
$Comp
L GND #PWR029
U 1 1
P 9650 4550
F 0 "#PWR029" H 9650 4300 50  0001 C CNN
F 1 "GND" H 9650 4400 50  0000 C CNN
F 2 "" H 9650 4550 50  0001 C CNN
F 3 "" H 9650 4550 50  0001 C CNN
	1    9650 4550
	1    0    0    -1  
$EndComp
Wire Wire Line
	2550 3550 2550 3900
Wire Wire Line
	2500 3900 2900 3900
Connection ~ 2550 3900
Wire Wire Line
	3200 4300 3200 4100
Wire Wire Line
	1900 3900 2300 3900
Wire Wire Line
	2850 3550 2850 3450
Wire Wire Line
	2550 3250 2550 3150
Wire Wire Line
	2550 3150 3200 3150
Wire Wire Line
	2850 3050 2850 3250
Connection ~ 2850 3150
Wire Wire Line
	3200 3550 3200 3700
Wire Wire Line
	3200 3150 3200 3250
Wire Wire Line
	2850 2400 2850 2750
Wire Wire Line
	3500 3600 3200 3600
Connection ~ 3200 3600
Wire Wire Line
	4750 4250 4750 4100
Wire Wire Line
	4000 3550 4000 3900
Wire Wire Line
	4000 3600 3700 3600
Connection ~ 4000 3600
Wire Wire Line
	4000 3900 4450 3900
Wire Wire Line
	4750 3550 4750 3700
Wire Wire Line
	4350 3600 4350 3500
Wire Wire Line
	4000 3250 4000 3200
Wire Wire Line
	4000 3200 4750 3200
Wire Wire Line
	4750 3200 4750 3250
Wire Wire Line
	4350 3100 4350 3300
Connection ~ 4350 3200
Wire Wire Line
	4350 2700 4350 2800
Wire Wire Line
	5050 3600 4750 3600
Connection ~ 4750 3600
Wire Wire Line
	5500 3550 5500 3850
Wire Wire Line
	5500 3600 5250 3600
Wire Wire Line
	5500 3100 5500 3250
Connection ~ 5500 3600
Wire Wire Line
	5800 3650 5800 3200
Wire Wire Line
	5800 3200 5500 3200
Connection ~ 5500 3200
Wire Wire Line
	5800 4050 5800 4250
Wire Wire Line
	5800 4700 5800 4550
Wire Wire Line
	5400 4150 6050 4150
Connection ~ 5800 4150
Wire Wire Line
	6550 3650 6550 4250
Wire Wire Line
	6250 4150 7000 4150
Wire Wire Line
	6550 4550 6550 4750
Wire Wire Line
	6750 4900 6750 5100
Wire Wire Line
	6750 4900 6700 4900
Wire Wire Line
	6550 5050 6550 5150
Connection ~ 6550 4150
Wire Wire Line
	6900 3650 6900 3550
Wire Wire Line
	6550 3350 6550 3250
Wire Wire Line
	6550 3250 7300 3250
Wire Wire Line
	7300 3250 7300 3350
Wire Wire Line
	6900 3150 6900 3350
Connection ~ 6900 3250
Wire Wire Line
	6900 2750 6900 2850
Wire Wire Line
	7300 3650 7300 3950
Wire Wire Line
	7300 4450 7300 4350
Wire Wire Line
	7550 3850 7300 3850
Connection ~ 7300 3850
Wire Wire Line
	8000 3550 8000 4050
Wire Wire Line
	8000 3850 7750 3850
Wire Wire Line
	8000 3550 8150 3550
Connection ~ 8000 3850
Wire Wire Line
	8450 3750 8450 3800
Wire Wire Line
	8450 2950 8450 3000
Wire Wire Line
	8450 3300 8450 3350
Wire Wire Line
	5400 5450 5400 4150
Wire Wire Line
	8750 4200 8750 5450
Connection ~ 8000 4000
Wire Wire Line
	8000 4000 8750 4000
Wire Wire Line
	8750 5450 5400 5450
Wire Wire Line
	6750 5100 6550 5100
Connection ~ 6550 5100
Wire Wire Line
	1950 4000 1950 3900
Connection ~ 1950 3900
Connection ~ 2200 3900
Wire Wire Line
	1950 4400 2200 4400
Wire Wire Line
	1950 4400 1950 4300
Wire Wire Line
	2100 4500 2100 4400
Connection ~ 2100 4400
Wire Wire Line
	2200 4400 2200 4300
Wire Wire Line
	2200 4000 2200 3900
Wire Wire Line
	6050 1600 6050 1600
Wire Wire Line
	6050 800  6050 1400
Wire Wire Line
	8450 2550 8450 2650
Wire Wire Line
	1900 3200 1900 3300
Wire Wire Line
	1900 3200 1850 3200
Wire Wire Line
	5150 850  6400 850 
Connection ~ 6050 850 
Wire Wire Line
	8000 4450 8000 4350
Wire Wire Line
	10050 4250 10050 4550
Wire Wire Line
	6050 1800 5950 1800
Wire Wire Line
	5950 2050 5950 2000
Wire Wire Line
	5950 2000 6050 2000
Wire Wire Line
	5550 1150 5550 1250
Wire Wire Line
	5550 950  5550 850 
Wire Wire Line
	6700 1200 6700 1150
Wire Wire Line
	7400 800  7400 900 
Wire Wire Line
	7000 850  8450 850 
Wire Wire Line
	8450 1200 8450 1100
Wire Wire Line
	8100 1200 8100 1100
Wire Wire Line
	7750 1200 7750 1100
Wire Wire Line
	7400 1200 7400 1100
Connection ~ 7400 850 
Wire Wire Line
	8450 850  8450 900 
Wire Wire Line
	8100 900  8100 850 
Connection ~ 8100 850 
Wire Wire Line
	7750 900  7750 850 
Connection ~ 7750 850 
Wire Wire Line
	9650 4050 9750 4050
Wire Wire Line
	9650 3650 9650 3750
Wire Wire Line
	9750 3350 9650 3350
Wire Wire Line
	9150 4100 9150 3950
Wire Wire Line
	9150 3750 9150 3700
Wire Wire Line
	9150 3700 9650 3700
Connection ~ 9650 3700
Wire Wire Line
	9650 3350 9650 3250
Wire Wire Line
	9650 4050 9650 4150
Wire Wire Line
	9650 4550 9650 4450
Wire Wire Line
	10050 2700 10050 3150
Wire Wire Line
	9650 2950 10050 2950
Connection ~ 10050 2950
Wire Wire Line
	10050 3550 10050 3850
Connection ~ 10050 3750
$Comp
L GND #PWR030
U 1 1
P 10800 4200
F 0 "#PWR030" H 10800 3950 50  0001 C CNN
F 1 "GND" H 10800 4050 50  0000 C CNN
F 2 "" H 10800 4200 50  0001 C CNN
F 3 "" H 10800 4200 50  0001 C CNN
	1    10800 4200
	1    0    0    -1  
$EndComp
Wire Wire Line
	10800 4200 10800 4000
$Comp
L R R17
U 1 1
P 10300 3750
F 0 "R17" V 10380 3750 50  0000 C CNN
F 1 "0R" V 10300 3750 50  0000 C CNN
F 2 "Resistors_SMD:R_0805_HandSoldering" V 10230 3750 50  0001 C CNN
F 3 "" H 10300 3750 50  0001 C CNN
F 4 "C17477" V 10300 3750 60  0001 C CNN "LCSC"
	1    10300 3750
	0    1    1    0   
$EndComp
$Comp
L LED D6
U 1 1
P 5150 1100
F 0 "D6" H 5150 1200 50  0000 C CNN
F 1 "LED" H 5150 1000 50  0000 C CNN
F 2 "LEDs:LED_0805_HandSoldering" H 5150 1100 50  0001 C CNN
F 3 "" H 5150 1100 50  0001 C CNN
F 4 "C2296" H 5150 1100 60  0001 C CNN "LCSC"
	1    5150 1100
	0    -1   -1   0   
$EndComp
$Comp
L R R14
U 1 1
P 5150 1500
F 0 "R14" V 5230 1500 50  0000 C CNN
F 1 "1k" V 5150 1500 50  0000 C CNN
F 2 "Resistors_SMD:R_0805_HandSoldering" V 5080 1500 50  0001 C CNN
F 3 "" H 5150 1500 50  0001 C CNN
F 4 "C17513" V 5150 1500 60  0001 C CNN "LCSC"
	1    5150 1500
	1    0    0    -1  
$EndComp
$Comp
L GND #PWR031
U 1 1
P 5150 1800
F 0 "#PWR031" H 5150 1550 50  0001 C CNN
F 1 "GND" H 5150 1650 50  0000 C CNN
F 2 "" H 5150 1800 50  0001 C CNN
F 3 "" H 5150 1800 50  0001 C CNN
	1    5150 1800
	1    0    0    -1  
$EndComp
Wire Wire Line
	5150 1800 5150 1650
Wire Wire Line
	5150 1350 5150 1250
Wire Wire Line
	5150 950  5150 850 
Connection ~ 5550 850 
Wire Wire Line
	10450 3750 10550 3750
Wire Wire Line
	10150 3750 10050 3750
$Comp
L C_Small C16
U 1 1
P 10650 3750
F 0 "C16" H 10660 3820 50  0000 L CNN
F 1 "22 uF" H 10660 3670 50  0000 L CNN
F 2 "Capacitors_SMD:C_0805_HandSoldering" H 10650 3750 50  0001 C CNN
F 3 "" H 10650 3750 50  0001 C CNN
F 4 "C45783" H 10650 3750 60  0001 C CNN "LCSC"
	1    10650 3750
	0    1    1    0   
$EndComp
Wire Wire Line
	10800 3750 10750 3750
$Comp
L Conn_01x01 J20
U 1 1
P 4250 5900
F 0 "J20" H 4250 6000 50  0000 C CNN
F 1 "Conn_01x01" H 4250 5800 50  0000 C CNN
F 2 "SuperProbe:BigSlot" H 4250 5900 50  0001 C CNN
F 3 "" H 4250 5900 50  0001 C CNN
	1    4250 5900
	1    0    0    -1  
$EndComp
$Comp
L Conn_01x01 J21
U 1 1
P 4250 6300
F 0 "J21" H 4250 6400 50  0000 C CNN
F 1 "Conn_01x01" H 4250 6200 50  0000 C CNN
F 2 "SuperProbe:BigSlot" H 4250 6300 50  0001 C CNN
F 3 "" H 4250 6300 50  0001 C CNN
	1    4250 6300
	1    0    0    -1  
$EndComp
$Comp
L Conn_01x01 J23
U 1 1
P 4750 6300
F 0 "J23" H 4750 6400 50  0000 C CNN
F 1 "Conn_01x01" H 4750 6200 50  0000 C CNN
F 2 "SuperProbe:BigSlot" H 4750 6300 50  0001 C CNN
F 3 "" H 4750 6300 50  0001 C CNN
	1    4750 6300
	1    0    0    -1  
$EndComp
$Comp
L Conn_01x01 J22
U 1 1
P 4700 5900
F 0 "J22" H 4700 6000 50  0000 C CNN
F 1 "Conn_01x01" H 4700 5800 50  0000 C CNN
F 2 "SuperProbe:BigSlot" H 4700 5900 50  0001 C CNN
F 3 "" H 4700 5900 50  0001 C CNN
	1    4700 5900
	1    0    0    -1  
$EndComp
$Comp
L Conn_01x01 J17
U 1 1
P 11000 3750
F 0 "J17" H 11000 3850 50  0000 C CNN
F 1 "Conn_01x01" H 11000 3650 50  0000 C CNN
F 2 "SuperProbe:PadHole" H 11000 3750 50  0001 C CNN
F 3 "" H 11000 3750 50  0001 C CNN
	1    11000 3750
	1    0    0    -1  
$EndComp
$Comp
L Conn_01x01 J24
U 1 1
P 11000 4000
F 0 "J24" H 11000 4100 50  0000 C CNN
F 1 "Conn_01x01" H 11000 3900 50  0000 C CNN
F 2 "SuperProbe:PadHole" H 11000 4000 50  0001 C CNN
F 3 "" H 11000 4000 50  0001 C CNN
	1    11000 4000
	1    0    0    -1  
$EndComp
$EndSCHEMATC
